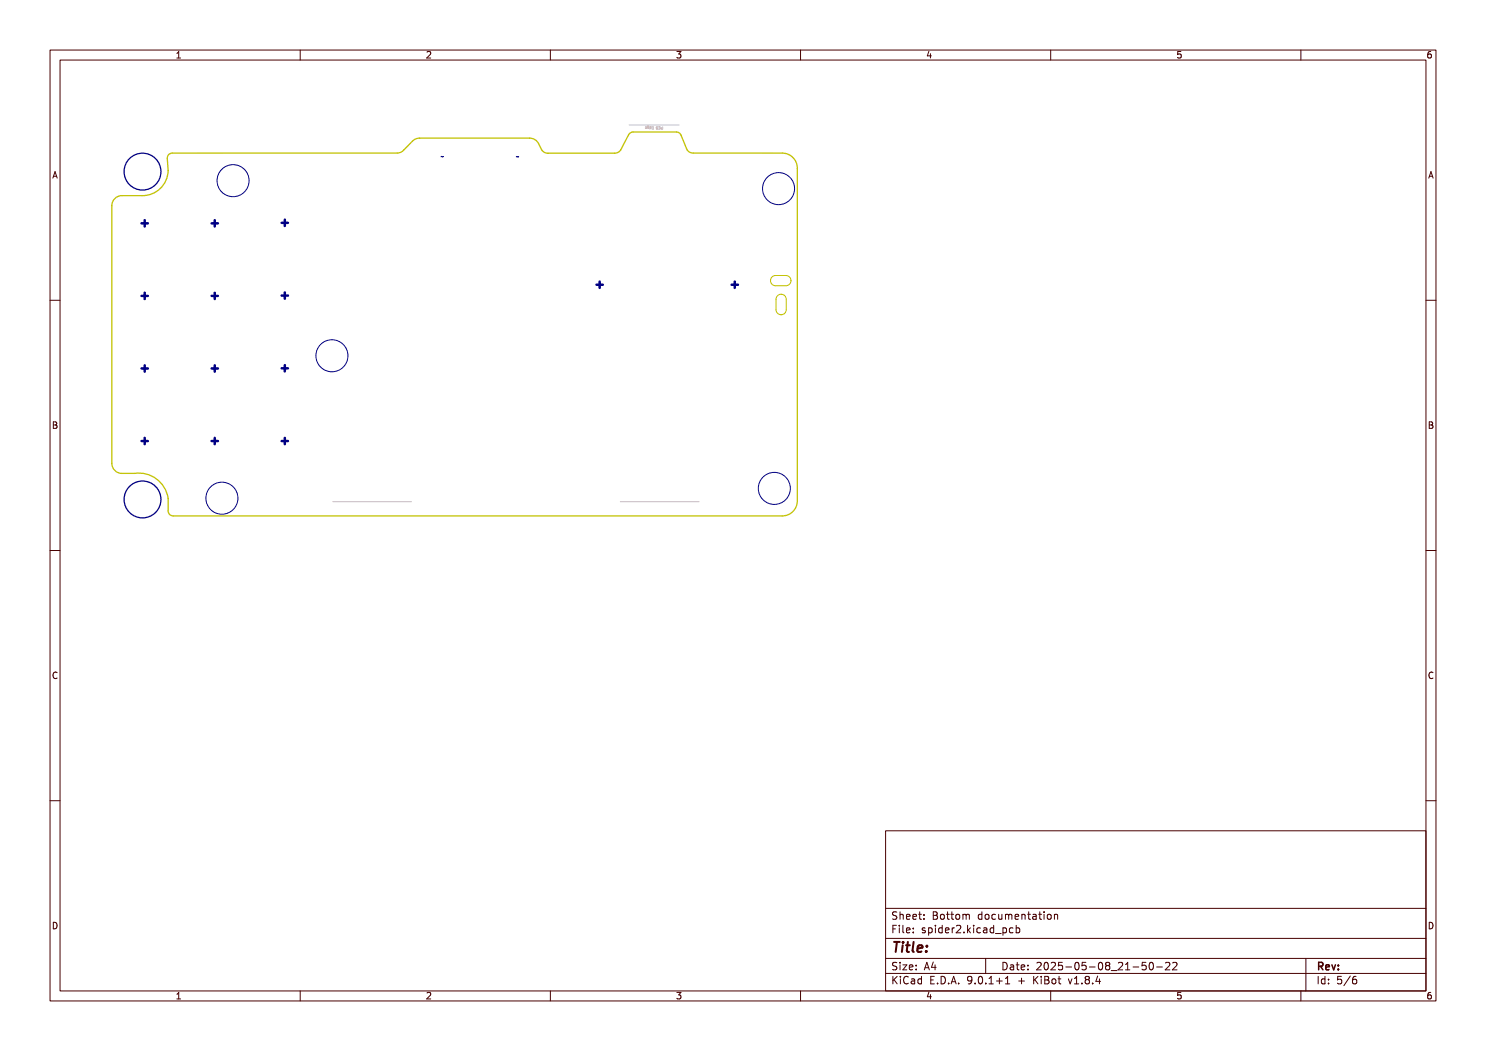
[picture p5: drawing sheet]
<svg xmlns="http://www.w3.org/2000/svg" width="297mm" height="210mm" viewBox="0 0 297 210" stroke-linecap="round" stroke-linejoin="round" font-family="sans-serif">
<g fill="none" stroke="#000084" stroke-width=".2">
<path d="M88.6 31.2l-.4 .1M103.7 31.3l-.5 .1"/>
<circle cx="46.6" cy="36.1" r="3.2"/>
<circle cx="155.6" cy="37.7" r="3.2"/>
<circle cx="66.3" cy="71.1" r="3.2"/>
<circle cx="44.4" cy="99.6" r="3.2"/>
<circle cx="154.8" cy="97.6" r="3.2"/>
</g>
<path d="M22.9 39.7l.9-.5 .6-.1h4a5.1 5.1 0 0 0 5.2-5l-.1-2.7 .2-.5 .7-.3h45a1.7 1.7 0 0 0 1.3-.6l1.7-1.8a2 2 0 0 1 1.5-.6h22a2 2 0 0 1 1.8 1.1l.6 1.2a1.39 1.39 0 0 0 1.2 .7h13.3a1.39 1.39 0 0 0 1.3-.7l1.5-3 .7-.5h8.9a1 1 0 0 1 .9 .6l1.2 2.9a1.39 1.39 0 0 0 1.3 .7h17.8a3 3 0 0 1 3 3v66.5a3 3 0 0 1-3 3h-121.8a1 1 0 0 1-1-1 6.1 6.1 0 0 0-6.7-7.5h-2.5a2 2 0 0 1-2-2v-51.5v-.5z" fill="none" stroke="#c2c200" stroke-width=".25"/>
<path d="M154.3 55.3l.7-.3h2.1a1.02 1.02 0 0 1 1 1.1 1.02 1.02 0 0 1-1 1h-2.1a1.02 1.02 0 0 1-.9-.6 1.02 1.02 0 0 1 .2-1.2zM155.4 59.1a1.03 1.03 0 0 1 1.1-.2 1.03 1.03 0 0 1 .6 .9v2.1a1.02 1.02 0 0 1-1 1 1.02 1.02 0 0 1-1-1v-2.1z" fill="none" stroke="#c2c200" stroke-width=".2"/>
<g fill="none" stroke="#c2c2c2" stroke-width=".2">
<path d="M125.7 25h10M129 25.3l.2 .1v.2h-.2l.2-.1M129.6 25.3h-.2M129.6 25.3h.1M129.6 25.3v.3M129.6 25.6v.1M129.7 25.2h-.3v.4l.2 .1M129.9 25.6h.2v-.3h-.2v.5M130.3 25.3h.3v.5h-.3M130.4 25.6h.2M131.2 25.8h.1M131.3 25.6l-.1-.2 .2-.1v.5h-.2"/>
<path d="M131.3 25.6l-.1 .2M131.3 25.6h.1M131.7 25.4a.23 .23 0 0 1 .3 .2 .23 .23 0 0 1-.3 .2M131.7 25.8h.1M132.4 25.3v.5h-.2v-.2h.2M66.5 100.2h15.7M124 100.2h15.7"/>
</g>
<g fill="none" stroke="#000084" stroke-width=".25">
<circle cx="28.5" cy="34.3" r="3.7"/>
<circle cx="28.5" cy="99.8" r="3.7"/>
</g>
<g fill="none" stroke="#000084" stroke-width=".5">
<path d="M28.3 44.6h1.3M28.3 59.1h1.3M28.9 44v1.3M28.9 58.5v1.3M42.3 44.6h1.3M42.3 59.1h1.3M42.9 44v1.3M42.9 58.5v1.3M56.3 59.1h1.3M56.3 44.5h1.3M56.9 43.9v1.3M56.9 58.4v1.3"/>
<path d="M119.2 56.9h1.3M119.8 56.3v1.2M146.2 56.9h1.3M146.9 56.3v1.2M28.3 73.6h1.3M28.9 73v1.3M42.3 73.6h1.3M42.9 73v1.3M56.3 73.6h1.3M56.9 73v1.2M28.3 88.1h1.3M28.9 87.5v1.3"/>
<path d="M42.3 88.1h1.3M42.9 87.5v1.3M56.3 88.1h1.3M56.9 87.5v1.3"/>
</g>
<g fill="none" stroke="#480000" stroke-width=".2">
<path d="M10 10h277v190h-277zM12 12h273v186h-273zM35.3 11.6h.8M35.3 10.7l.4-.4v1.3M60 10v2M85.3 10.4l.5-.1 .3 .4-.8 .9h.8M110 10v2M135.3 10.3h.8l-.4 .5 .3 .1v.6l-.2 .1-.5-.1M160 10v2M185.7 10.2l-.4 1h.9M186 10.7v.9M210 10v2"/>
<path d="M236 10.3h-.6l-.1 .6 .2-.1 .5 .1 .1 .1-.1 .5-.2 .1-.5-.1M260 10v2M286 10.3l-.4 .1-.2 .2-.1 .7 .3 .3 .4-.1 .1-.5-.1-.1-.4-.1-.3 .2M10.6 35.6l.4-1.3 .4 1.3M10.7 35.2h.6M285.6 35.6l.4-1.3 .4 1.3M285.7 35.2h.6M10 60h2M285 60h2M10.7 84.3h.4l.2 .2-.2 .4 .2 .1 .1 .3-.2 .3h-.5zM10.7 84.9h.4M285.7 84.3h.4l.2 .2-.2 .4 .2 .1 .1 .3-.2 .3h-.5z"/>
<path d="M285.7 84.9h.4M10 110h2M285 110h2M11.4 134.4a.62 .62 0 0 0-.9 .5 .62 .62 0 0 0 .7 .7l.2-.1M286.4 134.4a.62 .62 0 0 0-.9 .5 .62 .62 0 0 0 .7 .7l.2-.1M10 160h2M285 160h2M177 166h108v32h-108zM10.7 184.3a.66 .66 0 0 1 .7 .6 .66 .66 0 0 1-.7 .7zM35.3 198.7l.4-.4v1.3M35.3 199.6h.8M60 198v2"/>
<path d="M85.3 198.4l.5-.1 .3 .4-.8 .9h.8M110 198v2M135.3 198.3h.8l-.4 .5 .3 .1v.6l-.2 .1-.5-.1M160 198v2M177 194.5h108M177 191.5h108M177 187.5h108M177 181.5h108M178.5 195.1v1.5M178.5 185.6h.5M178.7 195.7l.6 .9M179.2 184.9h-.7v1.5"/>
<path d="M179.2 192.4l-.5-.1-.2 .1v.5l.6 .3 .1 .3-.2 .3-.6-.1M179.2 182.3l-.5-.1-.2 .1v.5l.6 .3 .1 .3-.2 .3-.6-.1M179.3 195.1l-.8 .9M179.7 184.9v.1M179.7 185.4v1M179.9 182.2v1.5M179.9 192.3v.1M179.9 192.8v1M179.9 182.8l.2-.1 .4 .1v.9M180 195.1v.1M180 195.6v1M180.5 192.8h.7l-.7 1h.7"/>
<path d="M180.5 184.9v1.3l.2 .2M181.2 185.9l.7-.2-.1-.2-.4-.1-.2 .2v.7h.6M181.2 183.2l.7-.1-.1-.3-.4-.1-.2 .2v.7h.6M181.5 195.2a.71 .71 0 0 0-1 .5 .71 .71 0 0 0 .7 .9l.3-.1M181.7 193.3l.8-.1-.1-.3-.4-.1-.3 .2 .1 .7h.6M182.2 195.7h.5l.1 .9M182.5 183.2l.7-.1-.1-.3-.4-.1-.2 .2v.7h.6M182.5 186.3v.1M182.5 185.5v.1M182.8 196h-.5l-.2 .2 .2 .4 .5-.1M183.1 193.7v.1M183.1 192.9v.1"/>
<path d="M183.6 182.7h.6M183.8 182.2v1.3l.4 .2M184.2 195.7l-.5-.1-.2 .3 .1 .6h.6M184.2 195.1v1.5M184.7 183.6v.1M184.7 182.8v.1M184.7 193.8l.5-1.5 .5 1.5M184.9 193.4h.7M184.9 185.5l-.4-.1-.2 .2 .1 .2 .5 .2v.3h-.6M185.6 185.5l.4-.1 .3 .3-.1 .6h-.6M185.6 185.4v1.5M185.7 198.2l-.4 1h.9"/>
<path d="M186 198.7v.9M186 195.8h.5M186.5 182.2l.7 .1 .1 .3-.3 .3a.4 .4 0 0 1 .4 .4 .4 .4 0 0 1-.3 .4h-.6zM186.5 192.2l-.3 1.1h.9M186.5 182.9h.5M186.7 195.1h-.7v1.5h.7M186.9 192.8v1M187 184.9v.1M187 185.4v1M187.4 196.5v.1M188 182.8l.2-.1 .5 .1v.6l-.1 .2-.4 .1-.2-.1zM188.1 195.1a.76 .76 0 0 1 .9 .7 .76 .76 0 0 1-.9 .8z"/>
<path d="M188.3 185.5l-.4-.1-.3 .3 .1 .6h.6M188.3 184.9v1.5M189 185.9l.7-.2-.1-.2-.4-.1-.2 .2v.7h.6M189.2 182.7h.5M189.4 182.2v1.3l.3 .2M189.6 196.5v.1M190 182.7h.6M190.1 196.6l.5-1.5 .5 1.5M190.2 196.2h.8M190.2 182.2v1.3l.4 .2M190.3 185.4v1M190.7 185.4l-.4 .3"/>
<path d="M191.1 182.8l.2-.1 .4 .1 .1 .6-.1 .2-.4 .1-.2-.1zM191.2 185l.5-.1 .3 .4-.9 1.1h.9M191.6 196.5v.1M192.5 182.8l.4-.1 .2 .2M192.5 182.7v1M192.7 186.3v.1M193.1 182.9l.2-.2 .4 .1v.9M193.1 182.9v.8M193.4 184.9v1.5M193.5 185.8l.5 .6M194 185.4l-.6 .6M194.2 195.7l-.2 .3h-.3l-.3-.3 .1-.5 .5-.1 .2 .1a.99 .99 0 0 1-.4 1.4h-.3"/>
<path d="M194.6 184.9v.1M194.6 185.4v1M194.9 196.5v.1M195.7 195.2l.2-.1a.8 .8 0 0 1 .5 .7 .8 .8 0 0 1-.5 .8l-.2-.1-.2-.5zM196 185.5l-.5-.1-.3 .3 .2 .6h.6M196.2 182.8l-.4-.1-.3 .3 .2 .6h.5M196.2 182.2v1.5M196.6 185.5h.6v.9M197 191.5v3M197 196.5v.1M197 182.8l.4-.1 .3 .3v.4l-.3 .3-.4-.1-.1-.2zM197.2 185.7l-.5 .1-.2 .2 .2 .4 .5-.1"/>
<path d="M197.7 196.6h.8M197.7 195.5l.4-.4v1.5M198.6 185.5l-.4-.1-.3 .3 .1 .6h.6M198.6 184.9v1.5M199 186.5h1.1M199 182.8l-.5-.1-.3 .3 .2 .6h.6M199.2 196h1.1M199.6 182.7l.1 .9 .3 .1 .2-.1M199.7 195.4v1.2M200.2 182.7v1M200.5 185.4v1.5M200.5 192.3a.76 .76 0 0 1 .8 .7 .76 .76 0 0 1-.8 .8z"/>
<path d="M200.5 185.5l.4-.1 .3 .3-.2 .6h-.5M201 196.6h.8M201 195.5l.4-.4v1.5M201 182.8l.4-.1 .2 .2M201 182.7v1M201.6 182.9l.2-.2 .4 .1v.9M201.6 182.9v.8M202 192.9h.5l.1 .9M202.5 185.5l-.5-.1-.3 .3 .2 .6h.6M202.6 193.2h-.5l-.2 .2 .2 .4 .5-.1M202.9 183.2l.7-.1-.1-.3-.4-.1-.2 .2 .1 .7h.5M203.1 192.8h.6"/>
<path d="M203.1 185.5l.4-.1 .3 .3-.1 .6h-.6M203.1 184.9v1.5M203.3 192.3v1.3l.4 .2M203.6 196h1.1M204.1 193.3l.7-.1-.1-.3-.4-.1-.2 .2 .1 .7h.5M204.2 195.4v1.2M204.2 182.8l.3-.1 .3 .1 .1 .9M204.2 182.7v1M205.4 182.7h.6M205.5 193.7v.1M205.5 192.9v.1M205.6 182.2v1.3l.4 .2"/>
<path d="M206.5 182.8h.5l.1 .9M206.6 195.1v1.5M206.8 195.7l.7 .9M207.1 183.1h-.5l-.2 .2 .2 .4 .5-.1M207.2 192.4l.6-.1 .3 .4-.9 1.1h.9M207.5 195.1l-.9 .9M207.6 182.7h.6M207.8 182.2v1.3l.4 .2M208.1 195.1v.1M208.1 195.6v1M208.7 182.2v.1M208.7 182.7v1"/>
<path d="M208.8 195.1l.7 .1 .1 .3-.3 .3a.4 .4 0 0 1 .4 .4 .4 .4 0 0 1-.3 .4h-.6zM208.8 195.8h.5M208.9 192.4l.1-.1a.8 .8 0 0 1 .5 .7 .8 .8 0 0 1-.5 .8 1 1 0 0 1-.1-1.4zM209.5 182.8l.3-.1 .3 .3v.4l-.3 .3-.3-.1-.2-.2zM210 198v2M210.1 192.4l.6-.1 .3 .4-1 1.1h1M210.4 195.7l.3-.1 .3 .3v.4l-.3 .3-.3-.1-.2-.2zM210.7 182.8l.3-.1 .3 .1 .1 .9M210.7 182.7v1M211.5 195.6h.5M211.7 195.1v1.3l.3 .2M212.3 192.3h-.7l-.1 .7 .2-.1h.5l.2 .3-.1 .5-.2 .1-.6-.1"/>
<path d="M213 193.2h1.2M213.5 195.6l.4 1 .3-1M214.7 196.6h.9M214.7 195.5l.5-.4v1.5M215 192.4l.2-.1a.8 .8 0 0 1 .5 .7 .8 .8 0 0 1-.5 .8l-.2-.1-.2-.5zM216.2 196.5v.1M217 192.3h-.7l-.1 .7 .3-.1h.5l.1 .3-.1 .5-.2 .1-.6-.1M217.2 195.7l-.3 .3v.3l.3 .3h.3l.2-.3v-.3l-.2-.3M217.2 195.7l-.3-.3 .3-.3h.3l.2 .3-.2 .3M217.2 195.7h.3M217.7 193.2h1.2M218.4 196.5v.1"/>
<path d="M219.4 195l-.4 1.1h1M219.7 192.4l.2-.1a.8 .8 0 0 1 .5 .7 .8 .8 0 0 1-.5 .8l-.2-.1-.2-.5zM219.7 195.6v1M221.2 192.9l-.2-.2 .2-.4 .5 .1 .1 .2-.3 .3M221.2 192.9l-.2 .3v.3l.2 .3 .5-.1 .1-.2-.1-.4-.2-.2M221.2 192.9h.3M222.1 193.9h1.1M223.5 192.4l.6-.1 .3 .4-.9 1.1h.9M225 193.8h.8M225 192.7l.4-.4v1.5M226.5 193.2h1.1M229 192.3h-.7l-.1 .7 .3-.1h.5l.1 .3-.1 .5-.2 .1-.6-.1"/>
<path d="M229.8 192.4l.2-.1a.8 .8 0 0 1 .5 .7 .8 .8 0 0 1-.5 .8l-.2-.1-.1-.5zM231.2 193.2h1.1M233 192.4l.5-.1 .3 .4-.9 1.1h.9M234.4 192.4l.6-.1 .2 .4-.9 1.1h.9M236 198.3h-.6l-.1 .6 .2-.1 .5 .1 .1 .1-.1 .5-.2 .1-.5-.1M260 198v2M261 191.5v6.5M263.5 195.1v1.5M264.8 195.7l-.4-.1-.3 .3 .1 .6h.6M264.8 195.1v1.5M265.5 196.5v.1M265.5 195.7v.1"/>
<path d="M268.1 195.1h-.7l-.1 .7 .2-.1h.5l.2 .3-.1 .5-.2 .1-.6-.1M269.9 195l-1.3 2M271 195.1l-.4 .1a1.01 1.01 0 0 0 0 1.4l.5-.1 .1-.5-.3-.3h-.3l-.3 .3M285.7 184.3a.66 .66 0 0 1 .7 .6 .66 .66 0 0 1-.7 .7zM286 198.3l-.4 .1-.2 .2-.1 .8 .3 .2 .4-.1 .1-.5-.1-.1-.4-.1-.3 .2"/>
</g>
<path d="M263.6 193.1l.7-.1 .1-.2-.1-.4-.2-.1h-.5v1.5M263.9 193.1l.5 .7M265 193.3l.7-.2-.1-.2-.4-.1-.2 .2 .1 .7h.5M266.2 192.8l.4 1 .3-1M267.5 193.6v.2M267.5 192.9v.1" fill="none" stroke="#480000" stroke-width=".3"/>
<path d="M178.7 188.2h1.1M179.3 188.2l-.3 2M180.4 188.9l-.1 1.3M180.5 188.2v.2M181.1 188.9h.7M181.5 188.2l-.3 1.7 .1 .2 .4 .1M182.6 188.2l-.2 1.7 .2 .3M183.4 189.5l1-.1-.1-.4h-.7l-.3 .9 .3 .3 .6-.1M185.1 190v.2M185.3 189l-.1 .2" fill="none" stroke="#480000" stroke-width=".4"/>
<text font-size="2.7" fill="#fff" x="178" y="190.3">Title:</text>
<g font-size="2" fill="#fff">
<text x="178" y="183.8">Sheet: Bottom documentation</text>
<text x="178" y="186.5">File: spider2.kicad_pcb</text>
<text x="178" y="193.9">Size: A4</text>
<text x="178" y="196.7">KiCad E.D.A. 9.0.1+1 + KiBot v1.8.4</text>
<text x="200" y="193.9">Date: 2025-05-08_21-50-22</text>
<text x="263" y="196.7">Id: 5/6</text>
<text x="263" y="193.9">Rev:</text>
</g>
<g font-size="1.7" fill="#fff">
<text x="35" y="11.6">1</text>
<text x="85" y="11.6">2</text>
<text x="135" y="11.6">3</text>
<text x="185" y="11.6">4</text>
<text x="235" y="11.6">5</text>
<text x="285" y="11.6">6</text>
<text x="10.5" y="35.6">A</text>
<text x="285.5" y="35.6">A</text>
<text x="10.5" y="85.6">B</text>
<text x="285.5" y="85.6">B</text>
<text x="10.5" y="135.7">C</text>
<text x="285.5" y="135.7">C</text>
<text x="10.5" y="185.6">D</text>
<text x="285.5" y="185.6">D</text>
<text x="35" y="199.7">1</text>
<text x="85" y="199.7">2</text>
<text x="135" y="199.7">3</text>
<text x="185" y="199.7">4</text>
<text x="235" y="199.7">5</text>
<text x="285" y="199.7">6</text>
</g>
<g font-size="1.3" fill="#fff">
<text x="88" y="31.8">~</text>
<text x="103.1" y="31.8">~</text>
</g>
<text font-size=".7" fill="#fff" x="132.3" y="25.3" transform="rotate(180 132.3 25.3)">PCB Edge</text>
</svg>
